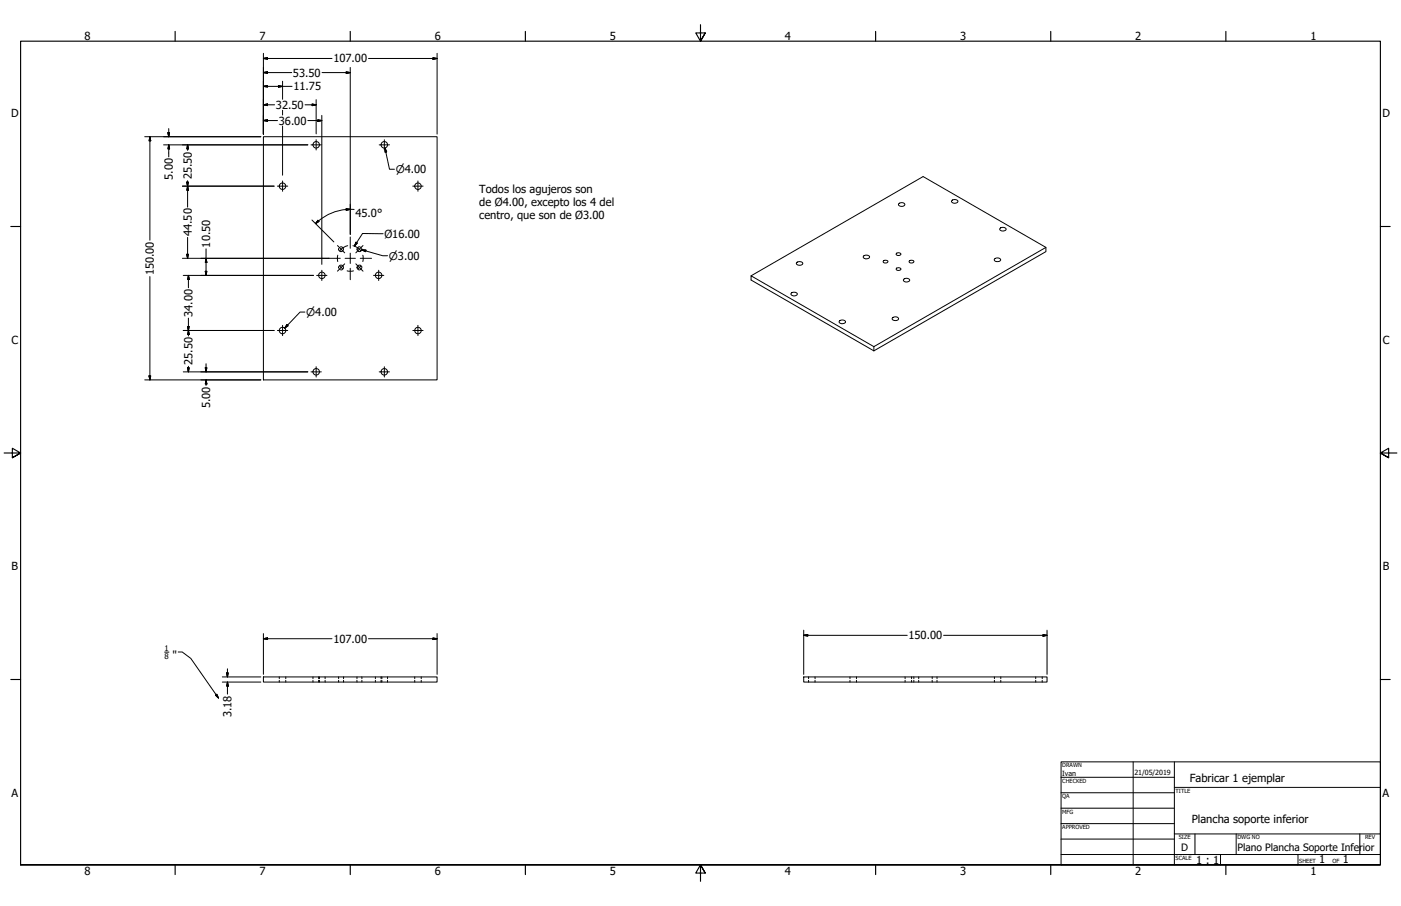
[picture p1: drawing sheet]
<svg xmlns="http://www.w3.org/2000/svg" width="864mm" height="559mm" viewBox="0 0 864 559" stroke-linecap="round" stroke-linejoin="round" font-family="sans-serif">
<!-- layer: Visible (ANSI) -->
<g fill="none" stroke="#000" stroke-width=".62">
<path d="M162 84h107v150h-107zM554 126a1.9 1.9 0 0 1 2-1 1.9 1.9 0 0 1 1 2h-1h-1zM587 123h2l1 1a2 2 0 0 1-2 1 2 2 0 0 1-1-1zM533 158l1-1 2 1a2 2 0 0 1-2 2 2 2 0 0 1-2-2zM553 156h2a1.4 1.4 0 0 1-1 2 1.4 1.4 0 0 1-2-2zM613 160a1.9 1.9 0 0 1 2-1 1.9 1.9 0 0 1 2 2h-3zM617 141l1-1 2 1a2 2 0 0 1-2 2 2 2 0 0 1-2-2zM645 153l-106 61v2l-76-43v-3l76 44M463 170l106-61 76 44v2l-106 61M491 162l2-1 2 1a1.9 1.9 0 0 1-2 2 1.9 1.9 0 0 1-2-2zM545 161h2a1.4 1.4 0 0 1-1 1 1.4 1.4 0 0 1-2-1zM553 165l2 1a1.4 1.4 0 0 1-1 1 1.4 1.4 0 0 1-2-1z"/>
<path d="M557 172h2h2a1.9 1.9 0 0 1-2 2 1.9 1.9 0 0 1-2-2zM561 161h2a1.5 1.5 0 0 1-1 1 1.5 1.5 0 0 1-2-1zM488 181l2-1 1 1a2 2 0 0 1-2 2 2 2 0 0 1-1-2zM517 198l2-1 2 1a2 2 0 0 1-2 2 2 2 0 0 1-2-2zM550 196a1.9 1.9 0 0 1 2-1 1.9 1.9 0 0 1 2 2h-3zM162 418h107v3h-107zM495 418h150v3h-150z"/>
<circle cx="195" cy="89" r="2"/>
<circle cx="237" cy="89" r="2"/>
<circle cx="174" cy="115" r="2"/>
<circle cx="258" cy="115" r="2"/>
<circle cx="210" cy="154" r="1.5"/>
<circle cx="222" cy="154" r="1.5"/>
<circle cx="198" cy="170" r="2"/>
<circle cx="210" cy="165" r="1.5"/>
<circle cx="222" cy="165" r="1.5"/>
<circle cx="233" cy="170" r="2"/>
<circle cx="174" cy="204" r="2"/>
<circle cx="258" cy="204" r="2"/>
<circle cx="195" cy="229" r="2"/>
<circle cx="237" cy="229" r="2"/>
</g>
<!-- layer: Hidden (ANSI) -->
<g fill="none" stroke="#000" stroke-width=".62">
<path d="M172 418v1M172 420v1M176 418v1M176 420v1M193 418v1M193 420v1M196 418v1M196 420v1M197 418v1M197 420v1M200 418v1M200 420v1"/>
<path d="M209 418v1M209 420v1M212 418v1M212 420v1M220 418v1M220 420v1M223 418v1M223 420v1M231 418v1M231 420v1M235 418v1M235 420v1"/>
<path d="M239 418v1M239 420v1M256 418v1M256 420v1M260 418v1M260 420v1M498 418v1M498 420v1M502 418v1M502 420v1M524 418v1M524 420v1"/>
<path d="M528 418v1M528 420v1M558 418v1M558 420v1M562 418v1M562 420v1M563 418v1M563 420v1M566 418v1M566 420v1M575 418v1M575 420v1"/>
<path d="M578 418v1M578 420v1M613 418v1M613 420v1M617 418v1M617 420v1M638 418v1M638 420v1M642 418v1M642 420v1"/>
</g>
<!-- layer: Border (ANSI) -->
<g fill="none" stroke="#000" stroke-width=".7">
<path d="M108 19v6M216 19v6M324 19v6M432 15v10l-3-5h6l-3 5 3-5M540 19v6M648 19v6M756 19v6M7 140h6M851 140h6M3 279h10l-5-3v6l5-3-5 3M861 279h-10l5-3v6l-5-3 5 3M7 419h6"/>
<path d="M851 419h6M13 533v-508h838v508h-838h838M108 533v6M216 533v6M324 533v6M435 538l-3-5 3 5h-6l3-5v11M540 533v6M648 533v6M756 533v6"/>
</g>
<!-- layer: Title (ANSI) -->
<g fill="none" stroke="#000" stroke-width=".62">
<path d="M654 470h197v63h-197zM654 479h70M698 470v63M724 470v63M654 489h70M654 498h70M724 486h127M654 508h70M654 518h70M724 514h127M737 514v13M762 514v13"/>
<path d="M838 514v13M654 527h197M752 527v6M800 527v6"/>
</g>
<!-- layer: Sketch Geometry (ANSI) -->
<circle cx="216" cy="159" r="10" fill="none" stroke="#fff" stroke-width=".62"/>
<!-- layer: Dimension (ANSI) -->
<g fill="none" stroke="#000" stroke-width=".62">
<path d="M162 36h3v1zM162 36h43M162 33v50M227 36h42M267 36h2l-2 1zM269 33v50M162 53h3v1zM162 45l3-1v1zM162 53h18M162 45h18M172 53h2l-2 1zM174 50v11"/>
<path d="M199 45h17M213 44l3 1h-3zM216 42v103M104 79v5M162 65l3-1v1zM162 74h3v1zM162 65h7M162 74h9M174 68v3M174 78v30M188 65h7M190 74h8"/>
<path d="M192 64l3 1h-3zM195 61v22M196 74h2l-2 1zM198 71v92M89 84h72M92 84l1 3h-1zM92 84v64M101 89h89M104 82h1l-1 2zM104 89l1 3h-1zM104 89v8M116 89v3h-1z"/>
<path d="M116 89v4M237 91l1 3h-1zM237 91l3 13h3M112 115h57M115 112h1v3zM116 115v2h-1zM116 111v17M192 136l14 13M196 136l1 1-2 1zM213 129h3l-3 1zM216 129a31 31 0 0 0-21 9M216 129h2"/>
<path d="M112 159h91M115 157h1v2zM116 146v13M127 159l1 3h-1zM127 153v17M223 154h3l-1 1zM223 154l13 4h3M92 171v63M113 170h80M116 170l1 2h-1zM116 170v7M127 167h1l-1 3z"/>
<path d="M116 196v11M188 192h-3l-9 10M113 204h56M116 201h1l-1 3zM116 204l1 2h-1zM177 200l1 1-2 1zM89 234h72M92 232h1l-1 2zM113 229h77M116 227h1l-1 2zM116 226v3M127 227h1l-1 2z"/>
<path d="M127 234l1 3h-1zM127 224v5M127 234v4M162 394l3-1v1zM162 391v25M162 394h43M227 394h42M267 393l2 1h-2zM269 391v25M495 392l3-1v1zM495 392h64M495 389v27"/>
<path d="M582 392h63M643 391l2 1h-2zM645 389v27M137 418h24M140 415h1l-1 3zM140 412v6M137 421h24M140 421l1 2h-1zM140 421v7"/>
</g>
<g fill="#000" stroke="#000" stroke-width=".62">
<path d="M162 36h3zM162 36h3v1zM267 37l2-1zM267 36h2l-2 1zM162 53h3zM162 53h3v1zM162 45l3-1zM162 45l3-1v1zM172 54l2-1zM172 53h2l-2 1zM213 45h3zM213 44l3 1h-3z"/>
<path d="M162 65l3-1zM162 65l3-1v1zM162 74h3zM162 74h3v1zM192 65h3zM192 64l3 1h-3zM196 75l2-1zM196 74h2l-2 1zM92 84l1 3zM92 84l1 3h-1zM104 82v2zM104 82h1l-1 2z"/>
<path d="M104 89l1 3zM104 89l1 3h-1zM116 89v3zM116 89v3h-1zM237 91l1 3zM237 91l1 3h-1zM115 112l1 3zM115 112h1v3zM116 115v2zM116 115v2h-1zM196 136l-1 2zM196 136l1 1-2 1z"/>
<path d="M213 130l3-1zM213 129h3l-3 1zM115 157l1 2zM115 157h1v2zM223 154h3zM223 154h3l-1 1zM116 170l1 2zM116 170l1 2h-1zM127 167v3zM127 167h1l-1 3zM127 159l1 3zM127 159l1 3h-1z"/>
<path d="M116 201v3zM116 201h1l-1 3zM116 204l1 2zM116 204l1 2h-1zM177 200l-1 2zM177 200l1 1-2 1zM92 232v2zM92 232h1l-1 2zM116 227v2zM116 227h1l-1 2zM127 227v2zM127 227h1l-1 2z"/>
<path d="M127 234l1 3zM127 234l1 3h-1zM162 394l3-1zM162 394l3-1v1zM267 394h2zM267 393l2 1h-2zM495 392l3-1zM495 392l3-1v1zM643 392h2zM643 391l2 1h-2zM140 415v3zM140 415h1l-1 3z"/>
<path d="M140 421l1 2zM140 421l1 2h-1z"/>
</g>
<!-- layer: Center Mark (ANSI) -->
<g fill="none" stroke="#000" stroke-width=".62">
<path d="M192 89h6M195 86v7M234 89h6M237 86v7M171 115h6M174 112v6M254 115h7M258 112v6M203 159h7M208 151l4 5M213 159h6M216 146v7"/>
<path d="M216 156v6M222 159h7M224 151l-5 5M195 170h7M198 167v6M212 163l-4 4M216 165v8M219 163l5 4M230 170h7M233 167v6M171 204h6M174 201v6"/>
<path d="M254 204h7M258 201v6M192 229h6M195 226v7M234 229h6M237 226v7"/>
</g>
<!-- layer: Centerline (ANSI) -->
<path d="M208 157v4M214 152h-2l-3 3M218 152h2l2 3M224 157v4M209 164l2 2M214 167h4M222 164l-1 2" fill="none" stroke="#000" stroke-width=".62"/>
<!-- layer: Symbol (ANSI) -->
<path d="M219 149l1 1-1 2zM236 144h-13l-4 8M101 402h3M110 402h2l6 4 17 25M133 429l1-1 1 3z" fill="none" stroke="#000" stroke-width=".62"/>
<path d="M219 149v3zM219 149l1 1-1 2zM133 429l2 2zM133 429l1-1 1 3z" fill="#000" stroke="#000" stroke-width=".62"/>
<g font-size="6.9">
<text x="52" y="24">8</text>
<text x="160" y="24">7</text>
<text x="268" y="24">6</text>
<text x="376" y="24">5</text>
<text x="484" y="24">4</text>
<text x="592" y="24">3</text>
<text x="700" y="24">2</text>
<text x="808" y="24">1</text>
<text x="205" y="39">107.00</text>
<text x="181" y="47">53.50</text>
<text x="181" y="56">11.75</text>
<text x="170" y="67">32.50</text>
<text x="7" y="72">D</text>
<text x="172" y="77">36.00</text>
<text x="852" y="72">D</text>
<text x="107" y="111" transform="rotate(-90 107 111)">5.00</text>
<text x="118" y="111" transform="rotate(-90 118 111)">25.50</text>
<text x="295" y="119">Todos los agujeros son</text>
<text x="295" y="127">de Ø4.00, excepto los 4 del</text>
<text x="219" y="134">45.0°</text>
<text x="295" y="135">centro, que son de Ø3.00</text>
<text x="118" y="146" transform="rotate(-90 118 146)">44.50</text>
<text x="237" y="147">Ø16.00</text>
<text x="130" y="153" transform="rotate(-90 130 153)">10.50</text>
<text x="95" y="170" transform="rotate(-90 95 170)">150.00</text>
<text x="119" y="195" transform="rotate(-90 119 195)">34.00</text>
<text x="7" y="212">C</text>
<text x="852" y="212">C</text>
<text x="119" y="225" transform="rotate(-90 119 225)">25.50</text>
<text x="130" y="252" transform="rotate(-90 130 252)">5.00</text>
<text x="7" y="352">B</text>
<text x="852" y="352">B</text>
<text x="560" y="394">150.00</text>
<text x="205" y="396">107.00</text>
<text x="106" y="406">&quot;</text>
<text x="143" y="442" transform="rotate(-90 143 442)">3.18</text>
<text x="733" y="482">Fabricar 1 ejemplar</text>
<text x="7" y="491">A</text>
<text x="852" y="491">A</text>
<text x="735" y="507">Plancha soporte inferior</text>
<text x="737" y="533">1 : 1</text>
<text x="813" y="533">1</text>
<text x="828" y="533">1</text>
<text x="52" y="539">8</text>
<text x="160" y="539">7</text>
<text x="268" y="539">6</text>
<text x="376" y="539">5</text>
<text x="484" y="539">4</text>
<text x="592" y="539">3</text>
<text x="700" y="539">2</text>
<text x="808" y="539">1</text>
</g>
<g font-size="6.5">
<text x="244" y="107">⌀4.00</text>
<text x="240" y="160">⌀3.00</text>
<text x="189" y="195">⌀4.00</text>
</g>
<g font-size="6.3">
<text x="728" y="525">D</text>
<text x="763" y="525">Plano Plancha Soporte Infer</text>
<text x="840" y="525">ior</text>
</g>
<g font-size="4.8">
<text x="101" y="402">1</text>
<text x="101" y="406">8</text>
</g>
<g font-size="4.4">
<text x="655" y="479">Ivan</text>
<text x="699" y="478">21/05/2019</text>
</g>
<g font-size="3.5">
<text x="655" y="473">DRAWN</text>
<text x="655" y="483">CHECKED</text>
<text x="725" y="489">TITLE</text>
<text x="655" y="492">QA</text>
<text x="655" y="502">MFG</text>
<text x="655" y="511">APPROVED</text>
<text x="727" y="518">SIZE</text>
<text x="763" y="518">DWG NO</text>
<text x="841" y="518">REV</text>
<text x="725" y="530">SCALE</text>
<text x="801" y="533">SHEET</text>
<text x="821" y="533">OF</text>
</g>
</svg>
